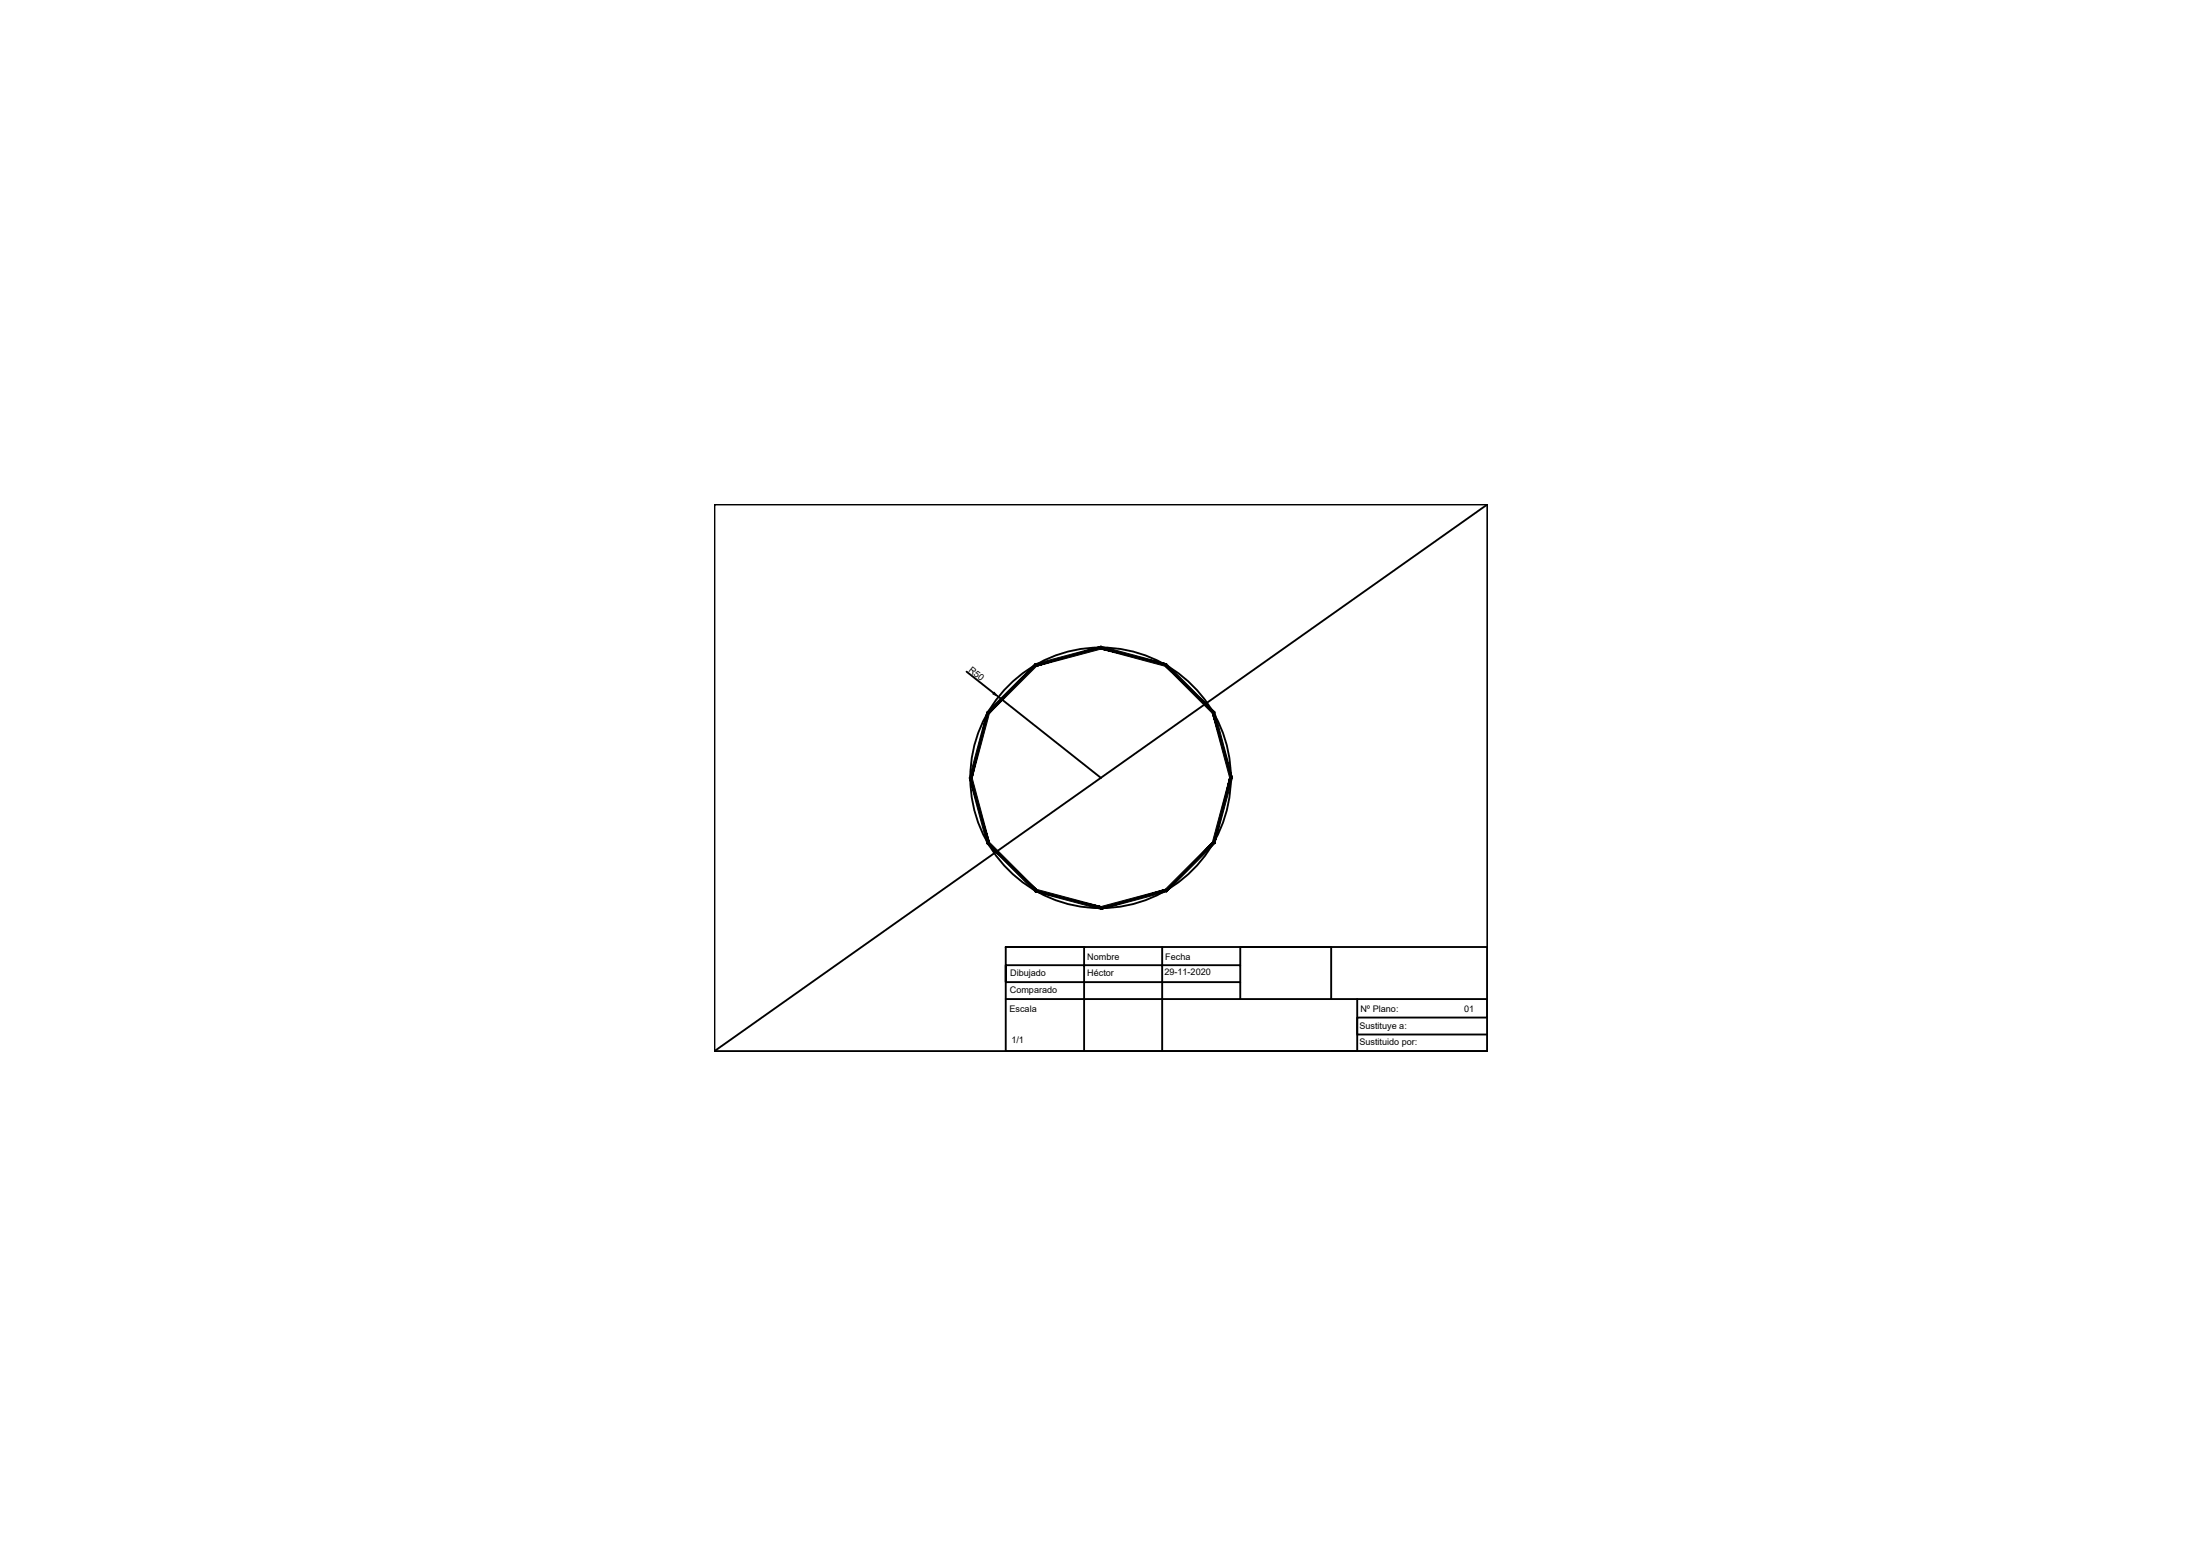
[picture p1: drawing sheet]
<svg xmlns="http://www.w3.org/2000/svg" width="297mm" height="210mm" viewBox="0 0 297 210" stroke-linecap="round" stroke-linejoin="round" font-family="sans-serif">
<!-- layer: 0 -->
<g fill="none" stroke="#000" stroke-width=".25">
<path d="M96.5 68.1h104.3v73.8h-104.3zM200.8 68.1l-104.3 73.8M130.5 90.7l3.6 2.8M134.9 94.1l13.8 10.9M135.8 127.8v14.1h65v-14.1h-65h10.6v2.5h-10.6v2.3h10.6v-2.3h10.5v2.3h-10.5v2.3h-10.6M156.9 127.8v2.5h10.6v4.6h-10.6v7M167.5 132.6h-10.6v2.3h-10.5v7M167.5 130.3v-2.5h12.2v7.1h-12.2M179.7 134.9h21.1v2.5h-17.6v2.2h17.6M183.2 134.9v7h-3.5"/>
<circle cx="148.6" cy="105" r="17.6"/>
</g>
<g fill="#000" stroke="#000" stroke-width=".14">
<path d="M134.2 93.5l.7 .6-.8-.4z"/>
<path d="M139.9 89.9l8.8-2.3v-.4zM139.8 89.6l8.9-2.4-8.8 2.7zM139.8 89.6l-6.2 6.7 6.3-6.4zM139.8 89.6l-6.2 6.7-.3-.2zM133.3 96.1l-2 8.9 2.3-8.7zM133.3 96.1l-2 8.9h-.4zM130.9 105l2.7 8.7-2.3-8.7zM130.9 105l2.7 8.7-.3 .2zM133.3 113.9l6.6 6.1-6.3-6.3zM133.3 113.9l6.6 6.1-.1 .4zM139.9 120l-.1 .4 8.9 2zM139.8 120.4l8.9 2v.4zM148.7 122.4v.4l8.6-2.8zM148.7 122.8l8.6-2.8 .2 .4zM157.3 120l.2 .4 6.2-6.7zM163.7 113.7l.3 .2-6.5 6.5zM166 105l-2.3 8.7 .3 .2zM166 105h.4l-2.4 8.9zM163.7 96.3l2.3 8.7h.4zM163.7 96.3l.3-.2 2.4 8.9zM157.3 89.9l6.4 6.4 .3-.2zM157.5 89.6l6.5 6.5-6.7-6.2zM148.7 87.6l8.6 2.3 .2-.3zM148.7 87.2l8.8 2.4-8.8-2z"/>
</g>
<g font-size="1.2">
<text x="130.7" y="90.5" transform="rotate(39 130.7 90.5)">R50</text>
<text x="136.4" y="131.7">Dibujado</text>
<text x="146.8" y="129.5">Nombre</text>
<text x="146.8" y="131.7">Héctor</text>
<text x="157.2" y="131.6">29-11-2020</text>
<text x="157.3" y="129.5">Fecha</text>
<text x="136.3" y="136.6">Escala</text>
<text x="136.3" y="134.1">Comparado</text>
<text x="183.7" y="136.6">Nº Plano:</text>
<text x="197.7" y="136.6">01</text>
<text x="136.6" y="140.8">1/1</text>
<text x="183.5" y="138.9">Sustituye a:</text>
<text x="183.5" y="141.1">Sustituido por:</text>
</g>
</svg>
